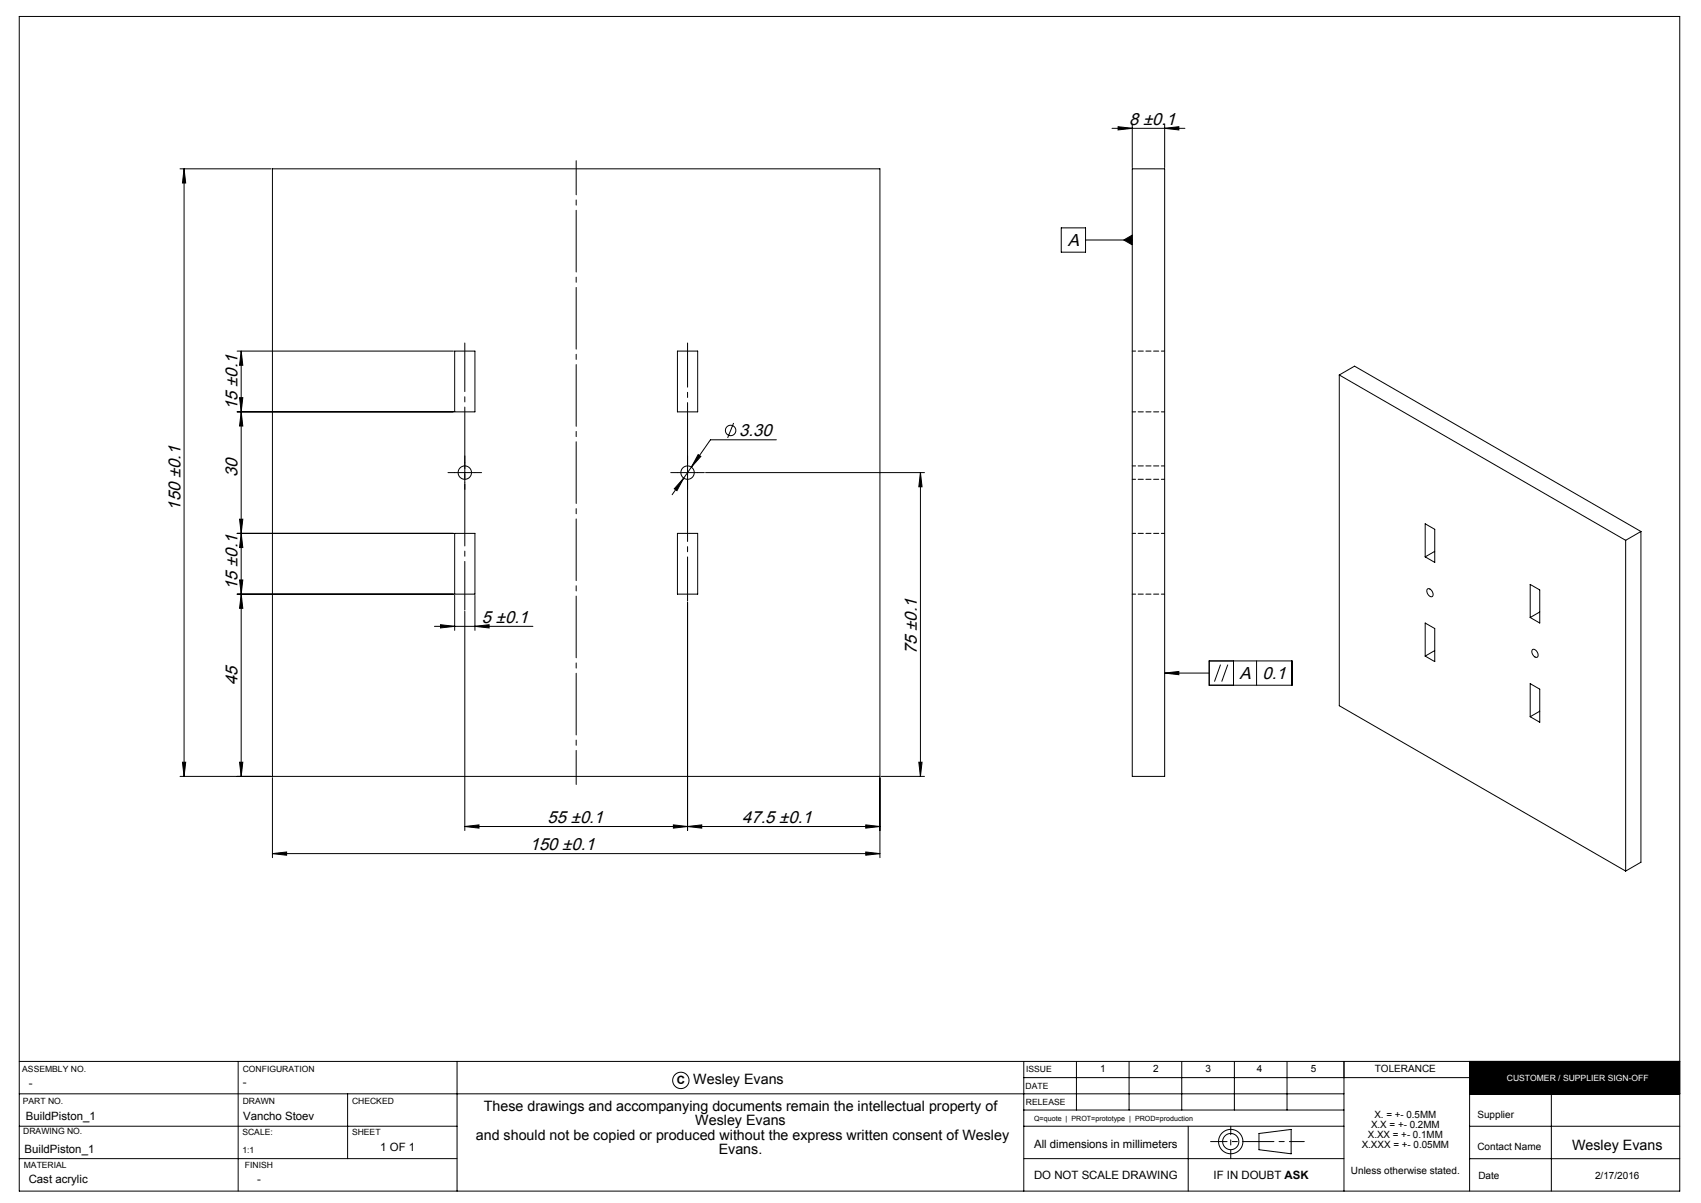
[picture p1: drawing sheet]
<svg xmlns="http://www.w3.org/2000/svg" width="420mm" height="297mm" viewBox="0 0 420 297" stroke-linecap="round" stroke-linejoin="round" font-family="sans-serif">
<g fill="none" stroke="#000" stroke-width=".25">
<path d="M4.8 4.1h410v290h-410zM274.6 31.7h18M276.1 31.3l3.5 .4-3.5 .4zM279.6 30.7v10.7M287.6 31.7l3.5-.4v.8zM287.6 30.7v10.7M44.5 41.7h22.5M45.5 41.7l.4 3.5h-.8zM45.5 41.7v150M67.3 41.7h150v150h-150zM262 56.3h6v6h-6zM268 59.3h11.6"/>
<path d="M277.5 59.3l2.1-1.2v2.4zM279.6 41.7h8v150h-8zM58.6 86.7h53.4M59.2 98.2h.8l-.4 3.5zM59.6 86.7v105M59.6 86.7l.4 3.5h-.8zM112.3 86.7h5v15h-5zM167.3 86.7h5v15h-5zM330.7 92.6l70.7 40.8M330.7 92.6v81.6l70.7 40.9M330.7 92.6l3.8-2.2 70.7 40.8M58.6 101.7h53.4"/>
<path d="M59.6 101.7l.4 3.5h-.8zM112.3 116.7h5M114.8 114.2v5M167.3 116.7h5M168.8 118l-1.7 3.1-.6-.4zM169.8 114.2v5M172.4 112.2l.6 .5-2.3 2.6zM174.2 116.7h54.1M181.1 104.4l-1.4 3.7M191.7 108.6h-16.3l-9.4 13.5M227.3 116.7l.4 3.5h-.8zM227.3 116.7v75"/>
<path d="M58.6 131.7h53.4M59.2 128.2h.8l-.4 3.5zM59.6 131.7l.4 3.5h-.8zM112.3 131.7h5v15h-5zM167.3 131.7h5v15h-5zM351.9 129.3l2.4 1.4v8.1l-2.4-1.3zM354.3 136.1l-2.4 1.4M401.4 133.4v81.7M405.2 131.2v81.7l-3.8 2.2M405.2 131.2l-3.8 2.2M58.6 146.7h53.4M59.2 143.2h.8l-.4 3.5z"/>
<path d="M59.6 146.7l.4 3.5h-.8zM107.3 154.6h24.3M108.8 154.2l3.5 .4-3.5 .4zM112.3 147v8.6M114.8 150.9v54.2M117.3 154.6l3.5-.4v.8zM117.3 147v8.6M169.8 148.7v56.4M351.9 153.8l2.4 1.4v8.1l-2.4-1.3zM352.4 145.4l.4-.1 .4 .2 .6 1.1a.6 .6 0 0 1-.4 .8 .6 .6 0 0 1-.7-.5l-.4-.9zM377.8 144.3l2.4 1.3v8.2l-2.4-1.3zM380.2 151.1l-2.4 1.4"/>
<path d="M287.6 166.2l3.5-.4v.8zM287.6 166.2h11M298.6 163.2h20.4v6h-20.4zM301.4 164.1l-1.5 4.2M303.2 164.1l-1.5 4.2M304.6 163.2v6M310.3 163.2v6M354.3 160.6l-2.4 1.4M377.8 168.8l2.4 1.3v8.2l-2.4-1.4zM378.4 160.4l.4-.1 .4 .2 .6 1a.61 .61 0 0 1-.4 .8 .61 .61 0 0 1-.8-.5l-.4-.7zM380.2 175.6l-2.4 1.3M44.5 191.7h22.5"/>
<path d="M45.1 188.2h.8l-.4 3.5zM59.2 188.2h.8l-.4 3.5zM67.3 192v19.7M217.3 192v19.7M217.6 191.7h10.7M226.9 188.2h.8l-.4 3.5zM67.3 210.7l3.5-.4v.8zM67.3 210.7h150M114.8 204.1l3.5-.4v.8zM166.3 203.7l3.5 .4-3.5 .4zM169.8 204.1l3.5-.4v.8zM213.8 210.3l3.5 .4-3.5 .4z"/>
<path d="M213.8 203.7l3.5 .4-3.5 .4zM217.3 204.1h-102.5M4.8 270h327M4.8 278h108.1M4.8 262h410M58.8 262v32.1M85.8 270v16M112.9 262v32.1M252.8 278h79M252.8 262v32.1M252.8 274h79M252.8 266h110.1"/>
<path d="M265.8 262v12M278.8 262v12M291.8 262v12M293.4 278v16.1M304.8 262v12M310.9 279.8l7.9-1v6.1l-7.9-1.1zM317.8 262v12M331.8 262v32.1M362.9 270.1h51.9M362.9 278.1h51.9M362.9 262v32.1M383.1 270.1v24"/>
<path d="M4.8 286h108.1M252.8 286h79M362.9 286.1h51.9"/>
<circle cx="114.8" cy="116.7" r="1.65"/>
<circle cx="169.8" cy="116.7" r="1.65"/>
<circle cx="180.4" cy="106.3" r="1.29"/>
<circle cx="168.1" cy="266.7" r="2.02"/>
<circle cx="303.9" cy="281.8" r="3"/>
<circle cx="303.9" cy="281.8" r="2"/>
</g>
<path d="M310.9 281.8h-12" fill="none" stroke="#000" stroke-width=".25" stroke-dasharray="15.2 1.3 1.3 1.3" stroke-dashoffset="11.2"/>
<path d="M310.9 281.8h11.1" fill="none" stroke="#000" stroke-width=".25" stroke-dasharray="15.2 1.3 1.3 1.3" stroke-dashoffset="11.6"/>
<path d="M303.9 278v8" fill="none" stroke="#000" stroke-width=".25" stroke-dasharray="15.2 1.3 1.3 1.3" stroke-dashoffset="13.1"/>
<path d="M362.9 262h51.9v8.4h-51.9z" fill-rule="evenodd" fill="#000"/>
<path d="M112.3 116.7h-1.7M114.8 114.2v-1.7M114.8 119.2v1.6M117.3 116.7h1.6M167.3 116.7h-1.7M169.8 114.2v-1.7M169.8 119.2v1.6M172.3 116.7h1.6" fill="none" stroke="#000" stroke-width=".25" stroke-dasharray="15.2 1.3 1.3 1.3"/>
<path d="M142.3 193.7v-154" fill="none" stroke="#000" stroke-width=".25" stroke-dasharray="15.2 1.3 1.3 1.3" stroke-dashoffset="6.8"/>
<path d="M169.8 148.4v-63.7" fill="none" stroke="#000" stroke-width=".25" stroke-dasharray="15.2 1.3 1.3 1.3" stroke-dashoffset="4.3"/>
<path d="M114.8 150.6v-65.9" fill="none" stroke="#000" stroke-width=".25" stroke-dasharray="15.2 1.3 1.3 1.3" stroke-dashoffset="3.2"/>
<g fill="#000">
<path d="M45.5 41.7l.4 3.5h-.8zM45.1 188.2h.8l-.4 3.5zM59.6 146.7l.4 3.5h-.8zM59.2 188.2h.8l-.4 3.5zM59.6 131.7l.4 3.5h-.8zM59.2 143.2h.8l-.4 3.5zM59.6 101.7l.4 3.5h-.8zM59.2 128.2h.8l-.4 3.5zM59.6 86.7l.4 3.5h-.8zM59.2 98.2h.8l-.4 3.5zM227.3 116.7l.4 3.5h-.8zM226.9 188.2h.8l-.4 3.5z"/>
<path d="M287.6 166.2l3.5-.4v.8zM277.5 59.3l2.1 1.2v-2.4z"/>
<path d="M67.3 210.7l3.5-.4v.8zM213.8 210.3l3.5 .4-3.5 .4zM108.8 154.2l3.5 .4-3.5 .4zM117.3 154.6l3.5-.4v.8zM169.8 204.1l3.5-.4v.8zM213.8 203.7l3.5 .4-3.5 .4zM168.8 118l-2.3 2.7 .6 .4zM172.4 112.2l-1.7 3.1 2.3-2.6zM276.1 31.3l3.5 .4-3.5 .4zM287.6 31.7l3.5-.4v.8z"/>
<path d="M166.3 203.7l3.5 .4-3.5 .4zM114.8 204.1l3.5-.4v.8z"/>
</g>
<path d="M279.6 86.7h8M279.6 101.7h8M279.6 118.3h8M287.6 115h-8M279.6 131.7h8M279.6 146.7h8" fill="none" stroke="#000" stroke-width=".25" stroke-dasharray="1.3 .6" stroke-dashoffset=".4"/>
<g font-size="4.3">
<text x="278.8" y="30.8">8 ±0.1</text>
<text x="263.7" y="60.6">A</text>
<text x="58.6" y="101.2" transform="rotate(-90 58.6 101.2)">15 ±0.1</text>
<text x="182.5" y="107.6">3.30</text>
<text x="58.6" y="117.8" transform="rotate(-90 58.6 117.8)">30</text>
<text x="44.5" y="126.1" transform="rotate(-90 44.5 126.1)">150 ±0.1</text>
<text x="58.6" y="145.6" transform="rotate(-90 58.6 145.6)">15 ±0.1</text>
<text x="119" y="153.7">5 ±0.1</text>
<text x="226.3" y="161.5" transform="rotate(-90 226.3 161.5)">75 ±0.1</text>
<text x="306" y="167.5">A</text>
<text x="311.8" y="167.5">0.1</text>
<text x="58.6" y="169.2" transform="rotate(-90 58.6 169.2)">45</text>
<text x="135.2" y="203.1">55 ±0.1</text>
<text x="183.2" y="203.1">47.5 ±0.1</text>
<text x="130.8" y="209.8">150 ±0.1</text>
</g>
<g font-size="3.5">
<text x="171.2" y="267.7">Wesley Evans</text>
<text x="119.4" y="274.3">These drawings and accompanying documents remain the intellectual property of</text>
<text x="117.5" y="281.4">and should not be copied or produced without the express written consent of Wesley</text>
<text x="171.7" y="277.9">Wesley Evans</text>
<text x="177.5" y="284.9">Evans.</text>
<text x="388.2" y="283.9">Wesley Evans</text>
</g>
<g font-size="2.8">
<text x="7.1" y="268.3">-</text>
<text x="60" y="268.1">-</text>
<text x="167.1" y="267.6">C</text>
<text x="6.4" y="276.5">BuildPiston_1</text>
<text x="60" y="276.5">Vancho Stoev</text>
<text x="6.1" y="284.5">BuildPiston_1</text>
<text x="93.9" y="284.1">1 OF 1</text>
<text x="255.3" y="283.4">All dimensions in millimeters</text>
<text x="7.1" y="292.2">Cast acrylic</text>
<text x="63.5" y="292.2">-</text>
<text x="255.3" y="291.1">DO NOT SCALE DRAWING</text>
<text x="299.6" y="291.1">IF IN DOUBT ASK</text>
</g>
<g font-size="2.5">
<text x="271.6" y="264.8">1</text>
<text x="284.7" y="264.8">2</text>
<text x="297.6" y="264.8">3</text>
<text x="310.3" y="264.8">4</text>
<text x="323.7" y="264.8">5</text>
<text x="339.5" y="264.8">TOLERANCE</text>
<text x="339.4" y="276">X. = +- 0.5MM</text>
<text x="364.8" y="276">Supplier</text>
<text x="337.7" y="280.9">X.XX = +- 0.1MM</text>
<text x="338.5" y="278.4">X.X = +- 0.2MM</text>
<text x="336.2" y="283.4">X.XXX = +- 0.05MM</text>
<text x="364.8" y="283.9">Contact Name</text>
<text x="333.6" y="290">Unless otherwise stated.</text>
<text x="365" y="291.1">Date</text>
<text x="393.8" y="291.1">2/17/2016</text>
</g>
<g font-size="2.1">
<text x="5.5" y="264.6">ASSEMBLY NO.</text>
<text x="59.9" y="264.6">CONFIGURATION</text>
<text x="253.3" y="268.8">DATE</text>
<text x="253.4" y="264.8">ISSUE</text>
<text x="5.6" y="272.5">PART NO.</text>
<text x="59.9" y="272.6">DRAWN</text>
<text x="86.9" y="272.6">CHECKED</text>
<text x="253.3" y="272.8">RELEASE</text>
<text x="5.7" y="280.1">DRAWING NO.</text>
<text x="59.9" y="280.3">SCALE:</text>
<text x="86.9" y="280.3">SHEET</text>
<text x="59.9" y="284.5">1:1</text>
<text x="5.9" y="288.5">MATERIAL</text>
<text x="60.5" y="288.5">FINISH</text>
</g>
<text font-size="2.1" fill="#fff" x="372.1" y="266.9">CUSTOMER / SUPPLIER SIGN-OFF</text>
<text font-size="1.8" x="255.3" y="276.6">Q=quote | PROT=prototype | PROD=production</text>
</svg>
